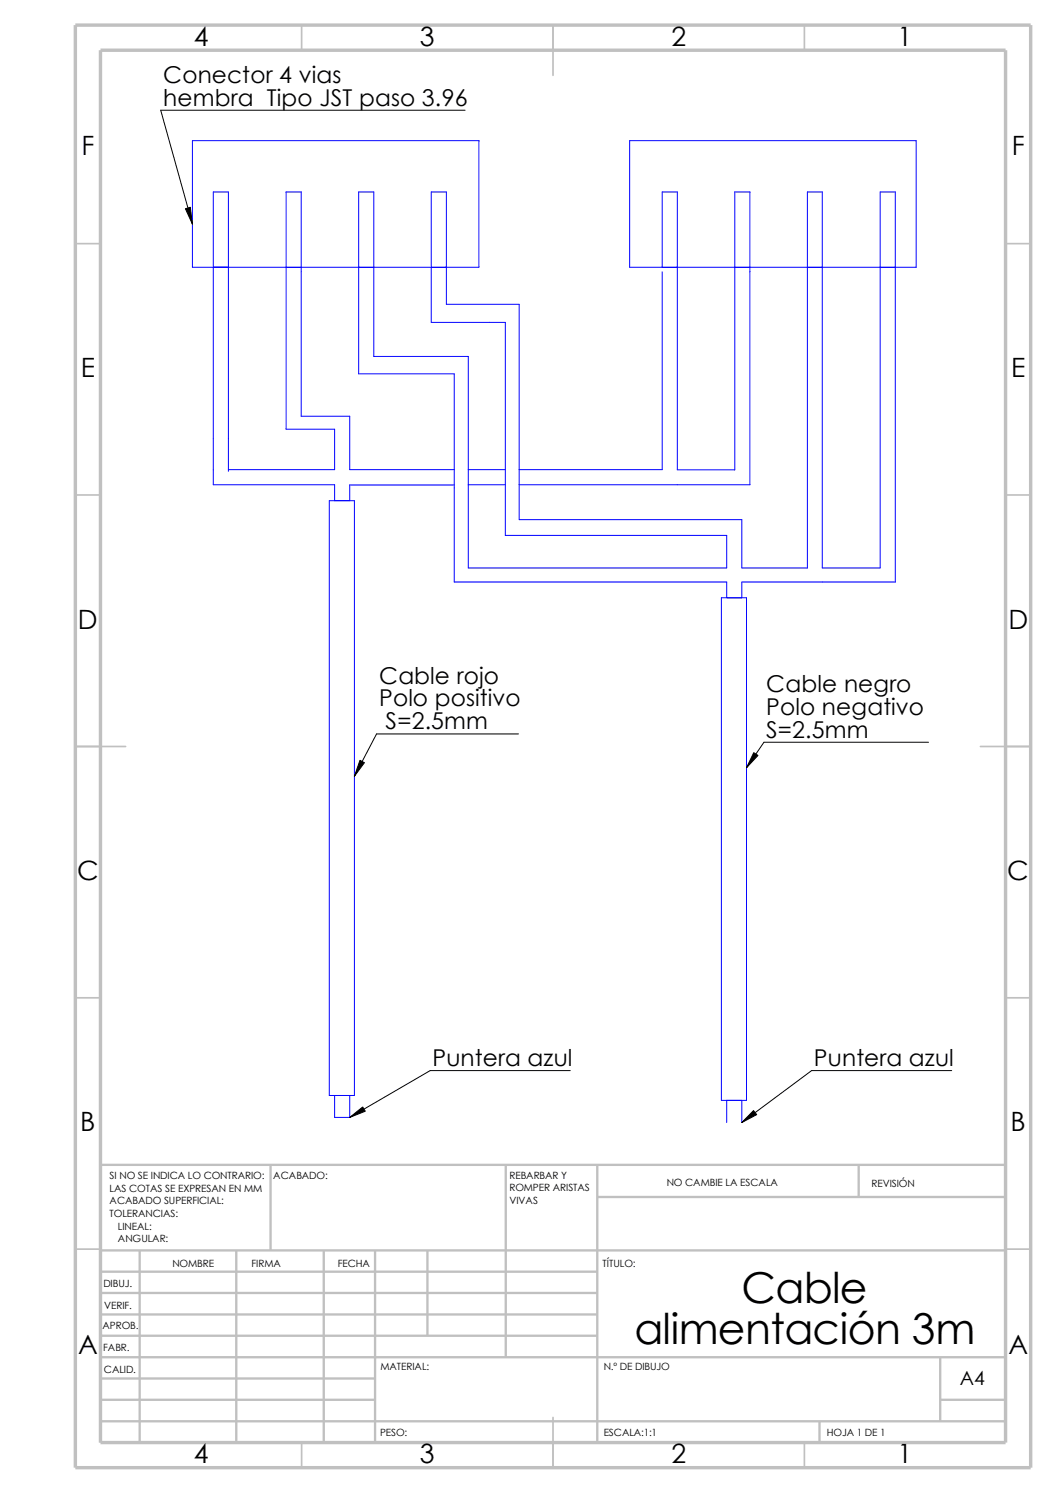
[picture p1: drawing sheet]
<svg xmlns="http://www.w3.org/2000/svg" width="210mm" height="297mm" viewBox="0 0 210 297" stroke-linecap="round" stroke-linejoin="round" font-family="sans-serif">
<g fill="none" stroke="#c0c0c0" stroke-width=".34">
<path d="M60 5v5M110 5v10M160 5v5M15 48.5h5M200 48.5h5M15 98.5h5M200 98.5h5M15 148.5h10M195 148.5h10M15 198.5h5M200 198.5h5M15 248.5h5"/>
<path d="M200 248.5h5M60 287v5M110 282v10M160 287v5"/>
</g>
<g fill="none" stroke="#c0c0c0" stroke-width=".47">
<path d="M53.8 231.7v17.1M100.6 231.7v38.3M118.8 231.7v55.3M118.8 238.1h81.2M170.8 231.7v6.4M200 231.7h-180v55.3M20 257.2h98.8M20 253h98.8M20 248.8h180M27.8 248.8v38.2M47 248.8v38.2M64.4 248.8v38.2"/>
<path d="M74.6 248.8v38.2M85 248.8v16.9M20 265.7h98.8M20 261.5h98.8M20 278.5h54.6M20 274.2h54.6M20 270h180M187 278.5h13M187 270v12.7M20 282.7h180M163 282.7v4.3"/>
</g>
<path d="M15 5h190v287h-190zM20 10h180v277h-180z" fill="none" stroke="#c0c0c0" stroke-width=".68" stroke-linecap="butt"/>
<g fill="none" stroke="#00f" stroke-width=".2">
<path d="M38.3 28h56.9v25.2h-56.9zM125.2 28h57v25.2h-57zM131.7 53.2v-15h3v55.3h11.4v-55.3h3v58.2h-45.8M131.7 54.1v39.3h-28.4M45.4 93.4h21.1v-8h-9.6v-47.2h3v44.6h9.7v10.6h20.7M45.4 93.8v-55.6h-3v58.2h24.1v3.2M65.5 99.6h5v118.3h-5zM90.3 93.4v22.4h54.2v3.1M90.3 93.4v-19h-19v-36.2h3v32.7h18.8v42.1h51.4v-6.5h-44v-42.4h-14.7v-25.9h3v22.3h14.5v42.9h44.2v9.6h13.1v-74.8h2.9v74.8h11.5v-74.8h3.1v77.6h-30.6v3.1M90.3 96.5h-20.7v3.1M93.1 96.4h7.4M93.1 93.4h7.4"/>
<path d="M143.5 118.9h5v100h-5zM66.5 217.9v4.4h3.1v-4.4M144.5 218.9v4.4M147.5 218.9v4.4"/>
</g>
<path d="M92.5 21.9h-60.5l6.3 22.7M103.1 146h-28.2l-4.4 8.4M184.7 147.7h-32.8l-3.4 5M113.4 213h-27.8l-16 9.3M189.3 213h-27.9l-13.9 10.3" fill="none" stroke="#000" stroke-width=".2"/>
<path d="M36.9 41.5l.9-.3 .5 3.4zM71.6 151.3l.9 .4-2 2.7zM149.9 149.7l.8 .6-2.2 2.4zM69.6 222.3l2.5-2.1 .5 .9zM149.9 220.9l.6 .8-3 1.6z" fill="#000" stroke="#000" stroke-width=".2"/>
<g font-size="8.5">
<text x="147.5" y="259.2">Cable</text>
<text x="126.2" y="267.3">alimentación 3m</text>
</g>
<g font-size="5.3">
<text x="38.5" y="9.1">4</text>
<text x="83.5" y="9.1">3</text>
<text x="133.5" y="9.1">2</text>
<text x="178.5" y="9.1">1</text>
<text x="16.2" y="30.8">F</text>
<text x="201.2" y="30.8">F</text>
<text x="16" y="75.1">E</text>
<text x="201.1" y="75.1">E</text>
<text x="15.5" y="125.1">D</text>
<text x="200.6" y="125.1">D</text>
<text x="15.3" y="175.1">C</text>
<text x="200.3" y="175.1">C</text>
<text x="16" y="225.1">B</text>
<text x="201" y="225.1">B</text>
<text x="15.5" y="269.3">A</text>
<text x="200.5" y="269.3">A</text>
<text x="38.5" y="291.1">4</text>
<text x="83.5" y="291.1">3</text>
<text x="133.5" y="291.1">2</text>
<text x="178.5" y="291.1">1</text>
</g>
<g font-size="4.6">
<text x="32.5" y="16.5">Conector 4 vias</text>
<text x="32.5" y="21">hembra Tipo JST paso 3.96</text>
<text x="75.4" y="136">Cable rojo</text>
<text x="152.4" y="137.7">Cable negro</text>
<text x="75.4" y="140.5">Polo positivo</text>
<text x="152.4" y="142.2">Polo negativo</text>
<text x="76.7" y="145.1">S=2.5mm</text>
<text x="152.4" y="146.7">S=2.5mm</text>
<text x="86" y="212">Puntera azul</text>
<text x="161.9" y="212">Puntera azul</text>
</g>
<text font-size="3.9" x="190.9" y="275.5">A4</text>
<g font-size="2">
<text x="21.8" y="234.6">SI NO SE INDICA LO CONTRARIO:</text>
<text x="21.8" y="237.1">LAS COTAS SE EXPRESAN EN MM</text>
<text x="21.8" y="239.6">ACABADO SUPERFICIAL:</text>
<text x="54.4" y="234.6">ACABADO:</text>
<text x="101.3" y="237">ROMPER ARISTAS</text>
<text x="101.3" y="239.5">VIVAS</text>
<text x="101.3" y="234.5">REBARBAR Y</text>
<text x="132.6" y="236">NO CAMBIE LA ESCALA</text>
<text x="173.3" y="236.2">REVISIÓN</text>
<text x="21.8" y="242.1">TOLERANCIAS:</text>
<text x="23.5" y="244.6">LINEAL:</text>
<text x="23.5" y="247.1">ANGULAR:</text>
<text x="50" y="252">FIRMA</text>
<text x="67.2" y="252">FECHA</text>
<text x="119.8" y="252">TÍTULO:</text>
<text x="20.6" y="256.1">DIBUJ.</text>
<text x="34.3" y="252.1">NOMBRE</text>
<text x="20.7" y="260.4">VERIF.</text>
<text x="20.4" y="264.5">APROB.</text>
<text x="20.5" y="268.8">FABR.</text>
<text x="20.7" y="273.2">CALID.</text>
<text x="75.6" y="272.5">MATERIAL:</text>
<text x="120.1" y="272.5">N.º DE DIBUJO</text>
<text x="75.6" y="285.6">PESO:</text>
<text x="120.1" y="285.6">ESCALA:1:1</text>
<text x="164.5" y="285.6">HOJA 1 DE 1</text>
</g>
</svg>
